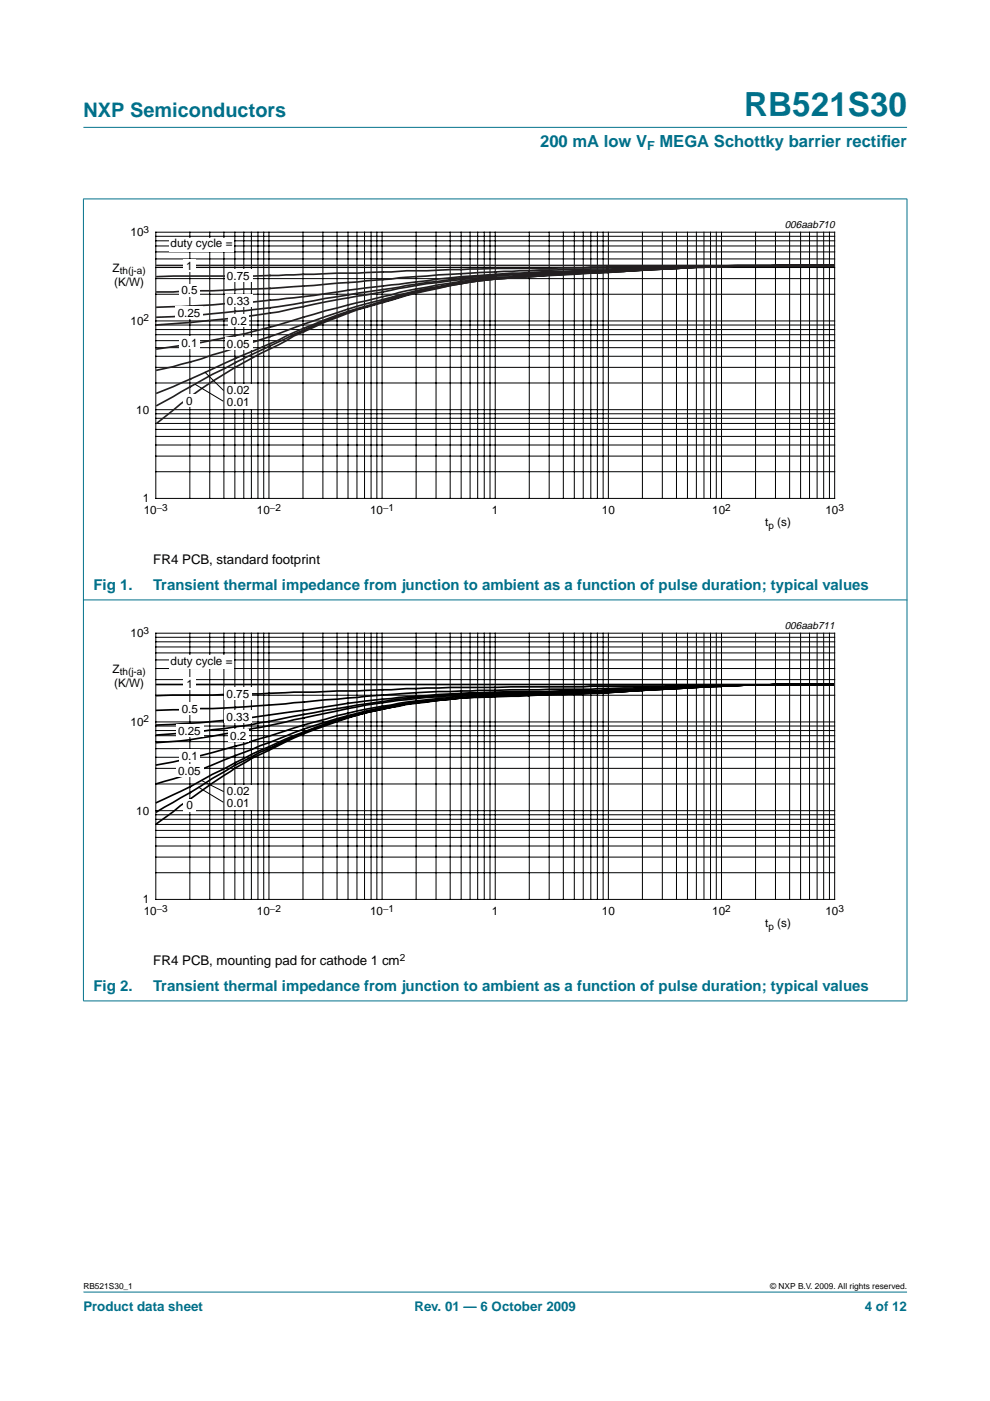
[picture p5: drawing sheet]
<svg xmlns="http://www.w3.org/2000/svg" width="210mm" height="297mm" viewBox="0 0 210 297" stroke-linecap="round" stroke-linejoin="round" font-family="sans-serif">
<g fill="#00708a" stroke="#00708a" stroke-width=".21">
<path d="M17.7 273.9h174.6z"/>
<path d="M17.7 27h174.6z"/>
<path d="M17.7 42.2v170z"/>
<path d="M192.3 42.2v170z"/>
<path d="M17.6 42.2h174.8z"/>
<path d="M17.6 127.2h174.8z"/>
<path d="M17.6 212.2h174.8z"/>
</g>
<path d="M20.3 46.4h169.4v66.3h-169.4z" fill="none" stroke="#fff" stroke-width=".21"/>
<g fill="none" stroke="#000" stroke-width=".21">
<path d="M33 49.2h144v56.5h-144zM33 59.1h144M33 56.7h144M33 54.9h144M33 53.4h144M33 52.1h144M33 51.1h144M33 50.1h144M40.3 49.2v56.5M44.5 49.2v56.5M47.5 49.2v56.5M49.8 49.2v56.5"/>
<path d="M51.7 49.2v56.5M53.3 49.2v56.5M54.7 49.2v56.5M55.9 49.2v56.5M57 49.2v56.5M64.2 49.2v56.5M68.5 49.2v56.5M71.5 49.2v56.5M73.8 49.2v56.5M75.7 49.2v56.5M77.3 49.2v56.5M78.7 49.2v56.5"/>
<path d="M79.9 49.2v56.5M81 49.2v56.5M88.2 49.2v56.5M92.5 49.2v56.5M95.5 49.2v56.5M97.8 49.2v56.5M99.7 49.2v56.5M101.3 49.2v56.5M102.7 49.2v56.5M103.9 49.2v56.5M105 49.2v56.5M112.2 49.2v56.5"/>
<path d="M116.4 49.2v56.5M119.4 49.2v56.5M121.8 49.2v56.5M123.7 49.2v56.5M125.3 49.2v56.5M126.7 49.2v56.5M127.9 49.2v56.5M129 49.2v56.5M136.2 49.2v56.5M140.4 49.2v56.5M143.4 49.2v56.5M145.8 49.2v56.5"/>
<path d="M147.6 49.2v56.5M149.3 49.2v56.5M150.6 49.2v56.5M151.9 49.2v56.5M153 49.2v56.5M160.2 49.2v56.5M164.4 49.2v56.5M167.4 49.2v56.5M169.7 49.2v56.5M171.6 49.2v56.5M173.2 49.2v56.5M174.6 49.2v56.5"/>
<path d="M175.9 49.2v56.5M33 77.9h144M33 75.5h144M33 73.7h144M33 72.2h144M33 71h144M33 69.9h144M33 68.9h144M33 68h144M33 62.4h144M33 96.7h144M33 94.4h144"/>
<path d="M33 92.5h144M33 91h144M33 89.8h144M33 88.7h144M33 87.7h144M33 86.9h144M33 81.2h144M33 100h144"/>
</g>
<g fill="none" stroke="#231f20" stroke-width=".35">
<path d="M33.3 56.3h143.4M105.1 59.2a114.6 114.6 0 0 0-24 4.7 111.3 111.3 0 0 0-22.1 8.2l-9.1 3.9-13.2 6-3.4 1.4M105.1 59.2l-7.3 1M112.2 58.7l-7.1 .5M121.7 57.7a266.1 266.1 0 0 0-35.5 2.8l-1.6 .4-15.6 2.4a179.3 179.3 0 0 1-24 3.2l-11.7 .8M121.7 57.7l-2.2 .1a257.1 257.1 0 0 0-34.9 3.4l-6.9 1.3a235.9 235.9 0 0 0-18.7 3.6l-1.8 .3a318.8 318.8 0 0 1-23.9 2.5M121.7 58l-4.9 .3a151.8 151.8 0 0 0-32.2 4.2l-1.6 .5a226 226 0 0 0-25.8 8.4l-14.6 4.7-5.9 1.6-3.4 .8M121.7 58l-9.5 .7M136.1 57.3l-14.4 .7M136.1 57.3l-23.9 1.4M145.7 56.7l-7.4 .1-6 .4a492.2 492.2 0 0 0-39.4 2l-15.2 1.8a366.4 366.4 0 0 1-37.3 3.9l-7.1 .2M145.7 56.7l-24 1"/>
<path d="M145.7 56.8l-11.6 .5a763.8 763.8 0 0 0-34.3 2.1l-2 .3a160.9 160.9 0 0 0-20.1 4.1 212.4 212.4 0 0 0-20.5 5.6 190.4 190.4 0 0 1-23.9 4.6M145.7 56.8l-9.6 .5M152.8 56.5l-7.1 .2M152.8 56.5l-7.1 .3M176.7 56.3l-35.7 .1-24.2 .5h-11.7l-14.6 .5h-4.3l-3.2 .3-24 .7-25.7 .3M176.7 56.3l-27.4 .1-11 .3-4.2 .2a754 754 0 0 0-49.5 2l-1.6 .3a653.1 653.1 0 0 1-42.6 2.6l-7.1 .1M176.7 56.3l-25.8 .1-5.2 .3M176.7 56.3h-11.8l-12.1 .2M176.7 56.3l-23.9 .2M97.8 60.2a106.5 106.5 0 0 0-16.7 3.8 116.2 116.2 0 0 0-23.9 9.4l-5.3 2.5a341.9 341.9 0 0 0-18.6 10.1M97.8 60.2a147.6 147.6 0 0 0-20.1 4.9l-3.9 1.3-4.8 1.9-2.5 1.1a38.5 38.5 0 0 0-7.5 3.7 109.4 109.4 0 0 0-25.7 16.6"/>
</g>
<g fill="#fff">
<path d="M35.9 50.4h13.6v2.9h-13.6z"/>
<path d="M38.9 54.9h2.5v2.6h-2.5z"/>
<path d="M47.7 57.1h5.8v2.6h-5.8z"/>
<path d="M38 60.2h4.3v2.6h-4.3z"/>
<path d="M47.7 62.4h5.8v2.5h-5.8z"/>
<path d="M37.2 65h5.9v2.6h-5.9z"/>
<path d="M48.4 66.6h4.4v2.6h-4.4z"/>
<path d="M38 71.2h4.3v2.6h-4.3z"/>
<path d="M47.7 71.6h5.8v2.6h-5.8z"/>
<path d="M47.7 81.4h5.8v2.6h-5.8z"/>
<path d="M47.7 83.9h5.8v2.6h-5.8z"/>
<path d="M38.9 83.7h2.5v2.5h-2.5z"/>
</g>
<g fill="none" stroke="#000" stroke-width=".21">
<path d="M43.4 78.9l4 3.9M41.4 81.5l6 3.6M33 134.2h144v56.5h-144zM33 139.9h144M33 138.4h144M33 137.2h144M33 136.1h144M33 135.1h144M40.3 134.2v56.5M44.5 134.2v56.5M47.5 134.2v56.5M49.8 134.2v56.5"/>
<path d="M51.7 134.2v56.5M53.3 134.2v56.5M54.7 134.2v56.5M55.9 134.2v56.5M57 134.2v56.5M64.2 134.2v56.5M68.5 134.2v56.5M71.5 134.2v56.5M73.8 134.2v56.5M75.7 134.2v56.5M77.3 134.2v56.5M78.7 134.2v56.5"/>
<path d="M79.9 134.2v56.5M81 134.2v56.5M88.2 134.2v56.5M92.5 134.2v56.5M95.5 134.2v56.5M97.8 134.2v56.5M99.7 134.2v56.5M101.3 134.2v56.5M102.7 134.2v56.5M103.9 134.2v56.5M105 134.2v56.5M112.2 134.2v56.5"/>
<path d="M116.4 134.2v56.5M119.4 134.2v56.5M121.8 134.2v56.5M123.7 134.2v56.5M125.3 134.2v56.5M126.7 134.2v56.5M127.9 134.2v56.5M129 134.2v56.5M136.2 134.2v56.5M140.4 134.2v56.5M143.4 134.2v56.5M145.8 134.2v56.5"/>
<path d="M147.6 134.2v56.5M149.3 134.2v56.5M150.6 134.2v56.5M151.9 134.2v56.5M153 134.2v56.5M160.2 134.2v56.5M164.4 134.2v56.5M167.4 134.2v56.5M169.7 134.2v56.5M171.6 134.2v56.5M173.2 134.2v56.5M174.6 134.2v56.5"/>
<path d="M175.9 134.2v56.5M33 158.7h144M33 157.2h144M33 156h144M33 154.9h144M33 153.9h144M33 153.1h144M33 147.4h144M33 144.1h144M33 141.7h144M33 179.4h144M33 177.5h144"/>
<path d="M33 176.1h144M33 174.8h144M33 173.7h144M33 172.7h144M33 171.9h144M33 166.2h144M33 162.9h144M33 160.6h144M42 166.8l5.4 3.3M42.6 165.4l4.8 2.4M33 185h144M33 181.7h144"/>
</g>
<path d="M20.3 131.4h169.4v66.3h-169.4z" fill="none" stroke="#fff" stroke-width=".21"/>
<g fill="none" stroke="#000" stroke-width=".35">
<path d="M33.2 145.1h143.4M81.1 150.4a92.1 92.1 0 0 0-24.1 8.3 117.4 117.4 0 0 0-16.7 9.3l-7.1 4.1M81.1 150.4a101 101 0 0 0-25.9 9.5l-1.6 .8a144.3 144.3 0 0 0-16.9 11.4l-3.5 2.5M88.2 149a102.4 102.4 0 0 0-31.2 9.3 190 190 0 0 0-16.7 8.5l-7.1 3.4M88.2 149l-2 .2-5.1 1.2M97.8 148l-9.6 1M97.8 148a149.7 149.7 0 0 0-16.7 2.4M104.9 147.6l-7.1 .4M121.6 147.1l-16.7 .5M121.6 147.1l-23.8 .9M128.8 146.7l-12.1 .4a292.8 292.8 0 0 0-23.8 1.3 111.7 111.7 0 0 0-32.4 7.7l-15.5 6.1a89.9 89.9 0 0 1-11.8 4M128.8 146.7l-7.2 .4"/>
<path d="M128.8 146.9l-23.9 .7M128.8 146.9l-7.2 .2M136.1 146.1l-12.4 .5-13.7 .1-5.1 .3a209.9 209.9 0 0 0-38.3 4.1l-4.3 .8a132.8 132.8 0 0 1-17.3 2.8l-4.7 .6-7.1 .5M136.1 146.1l-12.4 .6h-7l-8.3 .3a236.2 236.2 0 0 0-30.8 2.5l-24 5a144 144 0 0 1-20.4 3M136.1 146.4l-7.3 .3M136.1 146.4l-7.3 .5M145.5 145.6l-21.8 .9-15.3 .1a294 294 0 0 0-39.3 3.3l-6.8 1a265.7 265.7 0 0 1-29.1 2.8M145.5 145.6l-9.4 .5M145.5 145.8l-9.4 .3M145.5 145.8l-20.2 1.1-8.6 .2a247.7 247.7 0 0 0-23.8 1l-4.7 .5a142.6 142.6 0 0 0-23.8 5.1l-12.5 4a191.7 191.7 0 0 1-18.7 4.5M152.8 145.4l-7.3 .2M152.8 145.4l-7.3 .4"/>
<path d="M152.8 145.5l-16.7 .9M169.5 145.1l-11.6 .2-5.1 .2M176.6 145.1l-81 .7-19.8 .7-13.5 .2-10.4 .5-18.7 .3M176.6 145.1l-20.3 .2-18 .3-13 .5h-8.6l-16.9 .4a294.4 294.4 0 0 0-28.3 1.7l-19.6 1.7-18.7 .7M176.6 145.1h-12l-11.8 .3M176.6 145.1h-12l-11.8 .4"/>
</g>
<g fill="#fff">
<path d="M35.9 138.9h13.6v3h-13.6z"/>
<path d="M39 143.7h2.5v2.6h-2.5z"/>
<path d="M47.6 145.7h5.8v2.6h-5.8z"/>
<path d="M38.1 149h4.3v2.6h-4.3z"/>
<path d="M47.6 150.7h5.8v2.6h-5.8z"/>
<path d="M37.3 153.6h5.9v2.6h-5.9z"/>
<path d="M48.3 154.6h4.4v2.6h-4.4z"/>
<path d="M38.1 158.9h4.3v2.6h-4.3z"/>
<path d="M37.3 162h5.9v2.6h-5.9z"/>
<path d="M47.7 166.4h5.8v2.6h-5.8z"/>
<path d="M47.7 169h5.8v2.5h-5.8z"/>
<path d="M39 169.4h2.5v2.6h-2.5z"/>
</g>
<text font-size="7.1" fill="#00708a" x="157.8" y="24.7">RB521S30</text>
<text font-size="4.2" fill="#00708a" x="17.7" y="24.9">NXP Semiconductors</text>
<g font-size="3.5" fill="#00708a">
<text x="114.5" y="31.1">200 mA low V</text>
<text x="139.8" y="31.1">MEGA Schottky barrier rectif</text>
<text x="186.8" y="31.1">ier</text>
</g>
<g font-size="3.2" fill="#00708a">
<text x="19.8" y="125.1">Fig 1.</text>
<text x="32.5" y="125.1">Transient thermal impedance from junction to ambient as a function of pulse duration; typical values</text>
<text x="19.8" y="210.1">Fig 2.</text>
<text x="32.5" y="210.1">Transient thermal impedance from junction to ambient as a function of pulse duration; typical values</text>
</g>
<g font-size="2.8">
<text x="32.5" y="119.6">FR4 PCB, standard footprint</text>
<text x="32.5" y="204.6">FR4 PCB, mounting pad for cathode 1 cm</text>
</g>
<g font-size="2.8" fill="#00708a">
<text x="17.7" y="278">Product data sheet</text>
<text x="87.9" y="278">Rev. 01 — 6 October 2009</text>
<text x="183.4" y="278">4 of 12</text>
</g>
<text font-size="2.6" fill="#00708a" x="137.2" y="31.8">F</text>
<g font-size="2.5">
<text x="27.7" y="50.1">10</text>
<text x="36.2" y="52.4">duty cycle =</text>
<text x="23.9" y="57.6">Z</text>
<text x="39.5" y="57.2">1</text>
<text x="48.1" y="59.3">0.75</text>
<text x="24.2" y="60.6">(K/W)</text>
<text x="38.5" y="62.3">0.5</text>
<text x="48.1" y="64.6">0.33</text>
<text x="27.7" y="68.9">10</text>
<text x="37.7" y="67.3">0.25</text>
<text x="48.9" y="68.8">0.2</text>
<text x="38.5" y="73.5">0.1</text>
<text x="48.1" y="73.8">0.05</text>
<text x="48.1" y="83.6">0.02</text>
<text x="28.9" y="87.7">10</text>
<text x="39.5" y="85.9">0</text>
<text x="48.1" y="86.2">0.01</text>
<text x="30.3" y="106.5">1</text>
<text x="30.5" y="109.1">10</text>
<text x="54.5" y="109.1">10</text>
<text x="78.5" y="109.1">10</text>
<text x="104.3" y="109.1">1</text>
<text x="127.6" y="109.1">10</text>
<text x="151" y="109.1">10</text>
<text x="162.3" y="111.6">t</text>
<text x="164.8" y="111.6">(s)</text>
<text x="175" y="109.1">10</text>
<text x="27.7" y="135.1">10</text>
<text x="23.9" y="142.6">Z</text>
<text x="36.2" y="141">duty cycle =</text>
<text x="24.2" y="145.6">(K/W)</text>
<text x="39.6" y="145.9">1</text>
<text x="48" y="147.9">0.75</text>
<text x="27.7" y="153.9">10</text>
<text x="37.8" y="155.8">0.25</text>
<text x="38.5" y="151.1">0.5</text>
<text x="48" y="152.9">0.33</text>
<text x="38.5" y="161.2">0.1</text>
<text x="48.8" y="156.9">0.2</text>
<text x="37.8" y="164.3">0.05</text>
<text x="28.9" y="172.7">10</text>
<text x="39.6" y="171.6">0</text>
<text x="48.1" y="168.7">0.02</text>
<text x="48.1" y="171.2">0.01</text>
<text x="30.3" y="191.5">1</text>
<text x="30.5" y="194.1">10</text>
<text x="54.5" y="194.1">10</text>
<text x="78.5" y="194.1">10</text>
<text x="104.3" y="194.1">1</text>
<text x="127.6" y="194.1">10</text>
<text x="151" y="194.1">10</text>
<text x="162.3" y="196.6">t</text>
<text x="164.8" y="196.6">(s)</text>
<text x="175" y="194.1">10</text>
</g>
<g font-size="2.2">
<text x="166.4" y="48.4">006aab710</text>
<text x="166.4" y="133.4">006aab711</text>
</g>
<g font-size="2.1">
<text x="30.4" y="49.3">3</text>
<text x="25.4" y="58.1">th(j-a)</text>
<text x="30.4" y="68.2">2</text>
<text x="33.2" y="108.3">−3</text>
<text x="57.2" y="108.3">−2</text>
<text x="81.2" y="108.3">−1</text>
<text x="153.8" y="108.3">2</text>
<text x="162.9" y="112.1">p</text>
<text x="177.8" y="108.3">3</text>
<text x="30.4" y="134.4">3</text>
<text x="25.4" y="143.1">th(j-a)</text>
<text x="30.4" y="153.2">2</text>
<text x="33.2" y="193.3">−3</text>
<text x="57.2" y="193.3">−2</text>
<text x="81.2" y="193.3">−1</text>
<text x="153.8" y="193.3">2</text>
<text x="162.9" y="197.1">p</text>
<text x="177.8" y="193.3">3</text>
<text x="84.8" y="203.7">2</text>
</g>
<g font-size="1.8">
<text x="17.7" y="273.4">RB521S30_1</text>
<text x="163.3" y="273.4">© NXP B.V. 2009. All rights reserved.</text>
</g>
</svg>
